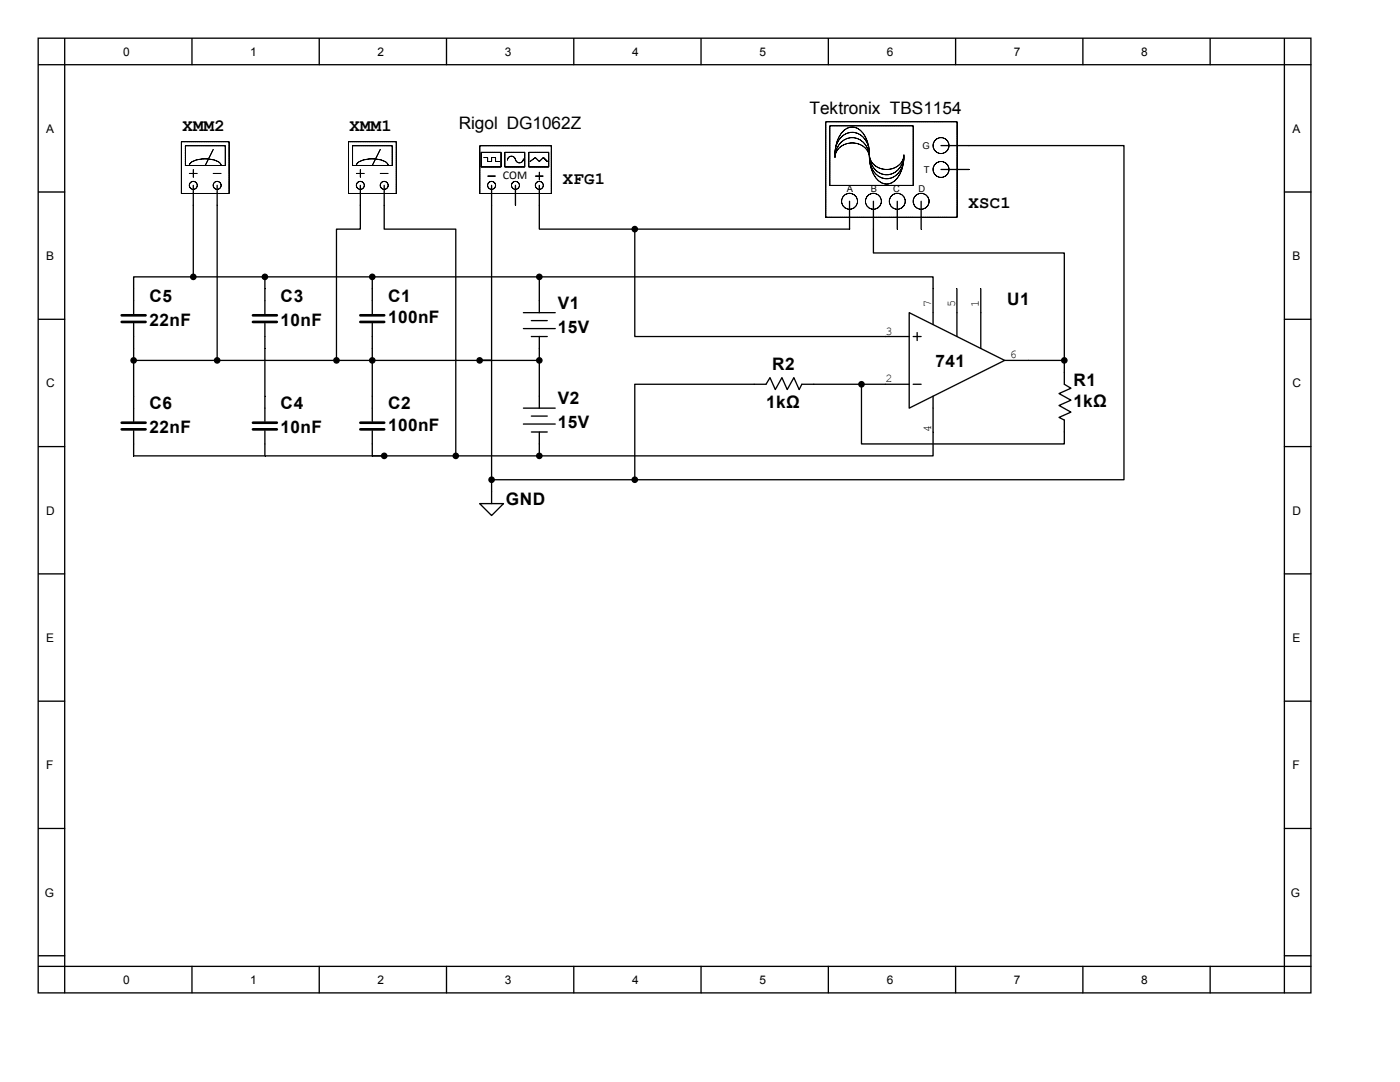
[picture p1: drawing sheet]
<svg xmlns="http://www.w3.org/2000/svg" width="279mm" height="216mm" viewBox="0 0 279 216" stroke-linecap="round" stroke-linejoin="round" font-family="sans-serif">
<g fill="none" stroke="#000" stroke-width=".26">
<path d="M7.6 7.6h254v190.5h-254zM7.6 12.9h254M12.9 7.6v190.5M38.3 7.6v5.3M63.7 7.6v5.3M89.1 7.6v5.3M114.5 7.6v5.3M139.9 7.6v5.3M165.3 7.6v5.3M190.7 7.6v5.3M216.1 7.6v5.3M241.5 7.6v5.3"/>
<path d="M256.3 7.6v190.5M7.6 38.3h5.3M256.3 38.3h5.3M7.6 63.7h5.3M256.3 63.7h5.3M7.6 89.1h5.3M256.3 89.1h5.3M7.6 114.5h5.3M256.3 114.5h5.3M7.6 139.9h5.3M256.3 139.9h5.3M7.6 165.3h5.3"/>
<path d="M256.3 165.3h5.3M7.6 190.7h5.3M7.6 192.8h254M38.3 192.8v5.3M63.7 192.8v5.3M89.1 192.8v5.3M114.5 192.8v5.3M139.9 192.8v5.3M165.3 192.8v5.3M190.7 192.8v5.3M216.1 192.8v5.3M241.5 192.8v5.3"/>
<path d="M256.3 190.7h5.3"/>
</g>
<path d="M95.8 29.1h14.2v9.5h-14.2z" fill="#fff"/>
<path d="M95.8 29.1h14.2v9.5h-14.2z" fill="none" stroke="#000" stroke-width=".2"/>
<circle cx="107.6" cy="37" r=".79" fill="#fff"/>
<g fill="none" stroke="#000" stroke-width=".2">
<path d="M106.8 35.1h1.6"/>
<circle cx="107.6" cy="37" r=".79"/>
</g>
<path d="M107.6 37v1.6" fill="none" stroke="#000" stroke-width=".26"/>
<circle cx="102.9" cy="37" r=".79" fill="#fff"/>
<circle cx="102.9" cy="37" r=".79" fill="none" stroke="#000" stroke-width=".2"/>
<path d="M102.9 37v1.6" fill="none" stroke="#000" stroke-width=".26"/>
<circle cx="98.1" cy="37" r=".79" fill="#fff"/>
<g fill="none" stroke="#000" stroke-width=".2">
<path d="M97.3 35.1h1.6M107.6 34.3v1.6"/>
<circle cx="98.1" cy="37" r=".79"/>
</g>
<path d="M98.1 37v1.6" fill="none" stroke="#000" stroke-width=".26"/>
<path d="M105.6 30.4h3.9v2.9h-3.9z" fill="#fff"/>
<path d="M105.5 30.4h4v2.9h-4zM105.8 32.2l1-.8 .8 .8 .8-.8 .8 .8" fill="none" stroke="#000" stroke-width=".2"/>
<path d="M100.8 30.4h3.9v2.9h-3.9z" fill="#fff"/>
<path d="M100.8 30.4h3.9v2.9h-3.9zM101.3 32a.79 .79 0 0 1 .8-.8 .79 .79 0 0 1 .8 .8M102.9 31.7a.79 .79 0 0 0 .8 .8 .79 .79 0 0 0 .8-.8" fill="none" stroke="#000" stroke-width=".2"/>
<path d="M96.1 30.4h3.9v2.9h-3.9z" fill="#fff"/>
<path d="M96 30.4h4v2.9h-4zM96.5 31.4h.8v.8h.8v-.8h.8v.8h.8" fill="none" stroke="#000" stroke-width=".2"/>
<path d="M98.1 38.6v2.4M102.9 38.6v2.4M107.6 38.6v2.4" fill="none" stroke="#000" stroke-width=".26"/>
<path d="M164.8 24.3h26.2v19h-26.2z" fill="#fff"/>
<path d="M164.8 24.3h26.2v19h-26.2z" fill="none" stroke="#000" stroke-width=".2"/>
<circle cx="169.5" cy="40.2" r="1.59" fill="#fff"/>
<circle cx="169.5" cy="40.2" r="1.59" fill="none" stroke="#000" stroke-width=".2"/>
<path d="M169.5 40.2v3.1" fill="none" stroke="#000" stroke-width=".26"/>
<circle cx="174.3" cy="40.2" r="1.59" fill="#fff"/>
<circle cx="174.3" cy="40.2" r="1.59" fill="none" stroke="#000" stroke-width=".2"/>
<path d="M174.3 40.2v3.1" fill="none" stroke="#000" stroke-width=".26"/>
<circle cx="187.8" cy="29.1" r="1.59" fill="#fff"/>
<circle cx="187.8" cy="29.1" r="1.59" fill="none" stroke="#000" stroke-width=".2"/>
<path d="M187.8 29.1h3.2" fill="none" stroke="#000" stroke-width=".26"/>
<circle cx="187.8" cy="33.8" r="1.59" fill="#fff"/>
<circle cx="187.8" cy="33.8" r="1.59" fill="none" stroke="#000" stroke-width=".2"/>
<path d="M187.8 33.8h3.2" fill="none" stroke="#000" stroke-width=".26"/>
<path d="M165.7 25.1h16.5v11.9h-16.5z" fill="#fff"/>
<path d="M165.6 25.1h16.6v11.9h-16.6zM166.6 30.9a6.3 6.3 0 0 1 2.3-5.2 2.49 2.49 0 0 1 3.4 1 7.1 7.1 0 0 1 1.2 4.2" fill="none" stroke="#000" stroke-width=".2"/>
<circle cx="179.1" cy="40.2" r="1.59" fill="#fff"/>
<circle cx="179.1" cy="40.2" r="1.59" fill="none" stroke="#000" stroke-width=".2"/>
<path d="M179.1 40.2v3.1" fill="none" stroke="#000" stroke-width=".26"/>
<circle cx="183.8" cy="40.2" r="1.59" fill="#fff"/>
<g fill="none" stroke="#000" stroke-width=".2">
<path d="M166.6 30.6a3.9 3.9 0 0 1 3.5-4.2 3.9 3.9 0 0 1 3.4 4.2M167.6 28.6a3.2 3.2 0 0 1 5.6 1.3l.3 1.5a3.5 3.5 0 0 0-5.3-2.4 2.86 2.86 0 0 0-1.6 2.4 4.3 4.3 0 0 1 1-2.8zM173.5 31.2a6.3 6.3 0 0 0 2.3 5.2 2.49 2.49 0 0 0 3.4-1 7.1 7.1 0 0 0 1.2-4.2M173.5 31.4a3.9 3.9 0 0 0 3.5 4.3 3.9 3.9 0 0 0 3.4-4.3M173.5 30.9a3.5 3.5 0 0 0 5.4 2.4 2.86 2.86 0 0 0 1.5-2.4 3.5 3.5 0 0 1-1.6 3.4 3.5 3.5 0 0 1-3.8-.1 4.1 4.1 0 0 1-1.5-3.3z"/>
<circle cx="183.8" cy="40.2" r="1.59"/>
</g>
<g fill="none" stroke="#000" stroke-width=".26">
<path d="M191 29.1h2.4M191 33.8h2.4M74.3 57.6v5.1M98.1 41v30.9h-2.4M107.6 55.2v7.2M169.5 43.3v2.4M174.3 43.3v7.2h38.1v21.4M179.1 43.3v2.4M183.8 40.2v5.5M186.2 57.6v7.2M191 57.6v9.6M195.7 57.6v11.9"/>
<path d="M74.3 71.9h33.3M74.3 64.5v19.6M104.5 62.4h6.3M104.5 65.6h6.3M106 64h3.2M106 67.2h3.2M107.6 67.2v14.2M150.5 76.7h2.4l.8-1.3 1 2.3 1.4-2.3 1 2.3 1.3-2.3 1.1 2.3 .5-1h2.4M176.7 67.2h4.8M176.7 76.7h4.8M181.5 62.4l19 9.5-19 9.5zM182.2 67.2h1.6"/>
<path d="M182.2 76.7h1.6M183 66.4v1.5M186.2 79.1v11.9h-78.6v-4.8M200.5 71.9h11.9M212.4 71.9v4.8l1.3 .8-2.4 1 2.4 1.4-2.4 1 2.4 1.3-2.4 1.1 1.1 .5v2.4M74.3 85.9v5.1M98.1 98.1v2.4M104.5 81.4h6.3M104.5 84.6h6.3M106 83h3.2M106 86.2h3.2M95.7 100.5h4.8l-2.4 2.4z"/>
<circle cx="107.6" cy="55.2" r=".53"/>
<circle cx="74.3" cy="71.9" r=".53"/>
<circle cx="95.7" cy="71.9" r=".53"/>
<circle cx="107.6" cy="71.9" r=".53"/>
<circle cx="212.4" cy="71.9" r=".53"/>
<circle cx="107.6" cy="91" r=".53"/>
</g>
<g fill="#000">
<circle cx="107.6" cy="55.2" r=".53"/>
<circle cx="74.3" cy="71.9" r=".53"/>
<circle cx="95.7" cy="71.9" r=".53"/>
<circle cx="107.6" cy="71.9" r=".53"/>
<circle cx="212.4" cy="71.9" r=".53"/>
<circle cx="107.6" cy="91" r=".53"/>
</g>
<path d="M71.9 62.9h4.8M71.9 64.2h4.8M71.9 84.3h4.8M71.9 85.7h4.8" fill="none" stroke="#000" stroke-width=".53"/>
<path d="M69.6 28.3h9.5v10.3h-9.5z" fill="#fff"/>
<path d="M69.6 28.3h9.5v10.3h-9.5z" fill="none" stroke="#000" stroke-width=".2"/>
<path d="M70.4 29.1h7.9v3.9h-7.9z" fill="#fff"/>
<path d="M70.4 29.1h7.9v3.9h-7.9zM75.9 29.8l-1.6 3.2" fill="none" stroke="#000" stroke-width=".2"/>
<circle cx="71.9" cy="37" r=".79" fill="#fff"/>
<circle cx="71.9" cy="37" r=".79" fill="none" stroke="#000" stroke-width=".2"/>
<circle cx="76.7" cy="37" r=".79" fill="#fff"/>
<g fill="none" stroke="#000" stroke-width=".2">
<path d="M71.1 33a2.4 2.4 0 0 1 2.5-1.3h1.4a2.4 2.4 0 0 1 2.5 1.3M71.1 34.6h1.6M71.9 33.8v1.6M75.9 34.6h1.6"/>
<circle cx="76.7" cy="37" r=".79"/>
</g>
<path d="M71.9 37v4M76.7 37v4" fill="none" stroke="#000" stroke-width=".26"/>
<path d="M36.2 28.3h9.5v10.3h-9.5z" fill="#fff"/>
<path d="M36.2 28.3h9.5v10.3h-9.5z" fill="none" stroke="#000" stroke-width=".2"/>
<path d="M37 29.1h8v3.9h-8z" fill="#fff"/>
<path d="M37 29.1h8v3.9h-8zM42.5 29.8l-1.5 3.2" fill="none" stroke="#000" stroke-width=".2"/>
<circle cx="38.6" cy="37" r=".79" fill="#fff"/>
<circle cx="38.6" cy="37" r=".79" fill="none" stroke="#000" stroke-width=".2"/>
<circle cx="43.3" cy="37" r=".79" fill="#fff"/>
<g fill="none" stroke="#000" stroke-width=".2">
<path d="M37.8 33a2.4 2.4 0 0 1 2.4-1.3h1.5a2.4 2.4 0 0 1 2.4 1.3M37.8 34.6h1.6M38.6 33.8v1.6M42.5 34.6h1.6"/>
<circle cx="43.3" cy="37" r=".79"/>
</g>
<g fill="none" stroke="#000" stroke-width=".26">
<path d="M38.6 37v18.2M43.3 37v34.9M193.4 29.1h30.9v66.6h-97.6M38.6 55.2h-11.9v7.5M38.6 55.2h147.6v2.4M52.9 55.2v7.5M71.9 41v4.7h-4.7v26.2M74.3 55.2v2.4M76.7 41v4.7h14.3v45.3M107.6 41v4.7h19.1M126.7 45.7v21.5h50M126.7 45.7h42.8"/>
<path d="M26.7 64.5v19.6M26.7 71.9h47.6M52.9 64.5v19.6M95.7 71.9h2.4v23.8M150.5 76.7h-23.8v19M162.4 76.7h14.3M171.9 76.7v11.9h40.5v-2.4M26.7 85.9v5.1h80.9M52.9 85.9v5.1M98.1 95.7v2.4M98.1 95.7h28.6"/>
<circle cx="38.6" cy="55.2" r=".53"/>
<circle cx="52.9" cy="55.2" r=".53"/>
<circle cx="74.3" cy="55.2" r=".53"/>
<circle cx="126.7" cy="45.7" r=".53"/>
<circle cx="26.7" cy="71.9" r=".53"/>
<circle cx="43.3" cy="71.9" r=".53"/>
<circle cx="67.2" cy="71.9" r=".53"/>
<circle cx="171.9" cy="76.7" r=".53"/>
<circle cx="76.7" cy="91" r=".53"/>
<circle cx="91" cy="91" r=".53"/>
<circle cx="98.1" cy="95.7" r=".53"/>
<circle cx="126.7" cy="95.7" r=".53"/>
</g>
<path d="M24.3 62.9h4.8M24.3 64.2h4.8M50.5 62.9h4.7M50.5 64.2h4.7M24.3 84.3h4.8M24.3 85.7h4.8M50.5 84.3h4.7M50.5 85.7h4.7" fill="none" stroke="#000" stroke-width=".53"/>
<g fill="#000">
<circle cx="38.6" cy="55.2" r=".53"/>
<circle cx="52.9" cy="55.2" r=".53"/>
<circle cx="74.3" cy="55.2" r=".53"/>
<circle cx="126.7" cy="45.7" r=".53"/>
<circle cx="26.7" cy="71.9" r=".53"/>
<circle cx="43.3" cy="71.9" r=".53"/>
<circle cx="67.2" cy="71.9" r=".53"/>
<circle cx="171.9" cy="76.7" r=".53"/>
<circle cx="76.7" cy="91" r=".53"/>
<circle cx="91" cy="91" r=".53"/>
<circle cx="98.1" cy="95.7" r=".53"/>
<circle cx="126.7" cy="95.7" r=".53"/>
</g>
<g font-size="3.4">
<text x="161.5" y="22.6">Tektronix TBS1154</text>
<text x="36.4" y="26.1">XMM2</text>
<text x="69.8" y="26.1">XMM1</text>
<text x="91.6" y="25.8">Rigol DG1062Z</text>
<text x="112.4" y="36.7">XFG1</text>
<text x="193.3" y="41.4">XSC1</text>
<text x="29.8" y="60.3">C5</text>
<text x="29.8" y="65">22nF</text>
<text x="56" y="60.3">C3</text>
<text x="56" y="65">10nF</text>
<text x="77.5" y="60.3">C1</text>
<text x="77.5" y="64.5">100nF</text>
<text x="111.3" y="61.6">V1</text>
<text x="201" y="60.8">U1</text>
<text x="111.3" y="66.4">15V</text>
<text x="154.1" y="73.8">R2</text>
<text x="186.7" y="73.2">741</text>
<text x="214.2" y="77">R1</text>
<text x="29.8" y="81.7">C6</text>
<text x="56" y="81.7">C4</text>
<text x="77.5" y="81.7">C2</text>
<text x="111.3" y="80.6">V2</text>
<text x="152.9" y="81.4">1kΩ</text>
<text x="214.2" y="81.2">1kΩ</text>
<text x="29.8" y="86.5">22nF</text>
<text x="56" y="86.5">10nF</text>
<text x="77.5" y="85.9">100nF</text>
<text x="111.3" y="85.4">15V</text>
<text x="101" y="100.8">GND</text>
</g>
<g font-size="2.4">
<text x="24.6" y="11.1">0</text>
<text x="50" y="11.1">1</text>
<text x="75.4" y="11.1">2</text>
<text x="100.8" y="11.1">3</text>
<text x="126.2" y="11.1">4</text>
<text x="151.6" y="11.1">5</text>
<text x="177" y="11.1">6</text>
<text x="202.4" y="11.1">7</text>
<text x="227.8" y="11.1">8</text>
<text x="9.2" y="26.5">A</text>
<text x="257.9" y="26.5">A</text>
<text x="100.4" y="35.8">COM</text>
<text x="9.2" y="51.9">B</text>
<text x="257.9" y="51.9">B</text>
<text x="185.8" y="61.3" transform="rotate(-90 185.8 61.3)">7</text>
<text x="190.6" y="61.3" transform="rotate(-90 190.6 61.3)">5</text>
<text x="195.4" y="61.3" transform="rotate(-90 195.4 61.3)">1</text>
<text x="176.7" y="66.8">3</text>
<text x="201.5" y="71.5">6</text>
<text x="9.2" y="77.3">C</text>
<text x="176.7" y="76.3">2</text>
<text x="257.9" y="77.3">C</text>
<text x="185.8" y="86.2" transform="rotate(-90 185.8 86.2)">4</text>
<text x="9.2" y="102.7">D</text>
<text x="257.9" y="102.7">D</text>
<text x="9.2" y="128.1">E</text>
<text x="257.9" y="128.1">E</text>
<text x="9.2" y="153.5">F</text>
<text x="257.9" y="153.5">F</text>
<text x="8.9" y="178.9">G</text>
<text x="257.6" y="178.9">G</text>
<text x="24.6" y="196.3">0</text>
<text x="50" y="196.3">1</text>
<text x="75.4" y="196.3">2</text>
<text x="100.8" y="196.3">3</text>
<text x="126.2" y="196.3">4</text>
<text x="151.6" y="196.3">5</text>
<text x="177" y="196.3">6</text>
<text x="202.4" y="196.3">7</text>
<text x="227.8" y="196.3">8</text>
</g>
<g font-size="1.9">
<text x="184.1" y="29.7">G</text>
<text x="184.4" y="34.5">T</text>
<text x="169" y="38.4">A</text>
<text x="173.8" y="38.4">B</text>
<text x="178.3" y="38.4">C</text>
<text x="183.3" y="38.4">D</text>
</g>
</svg>
